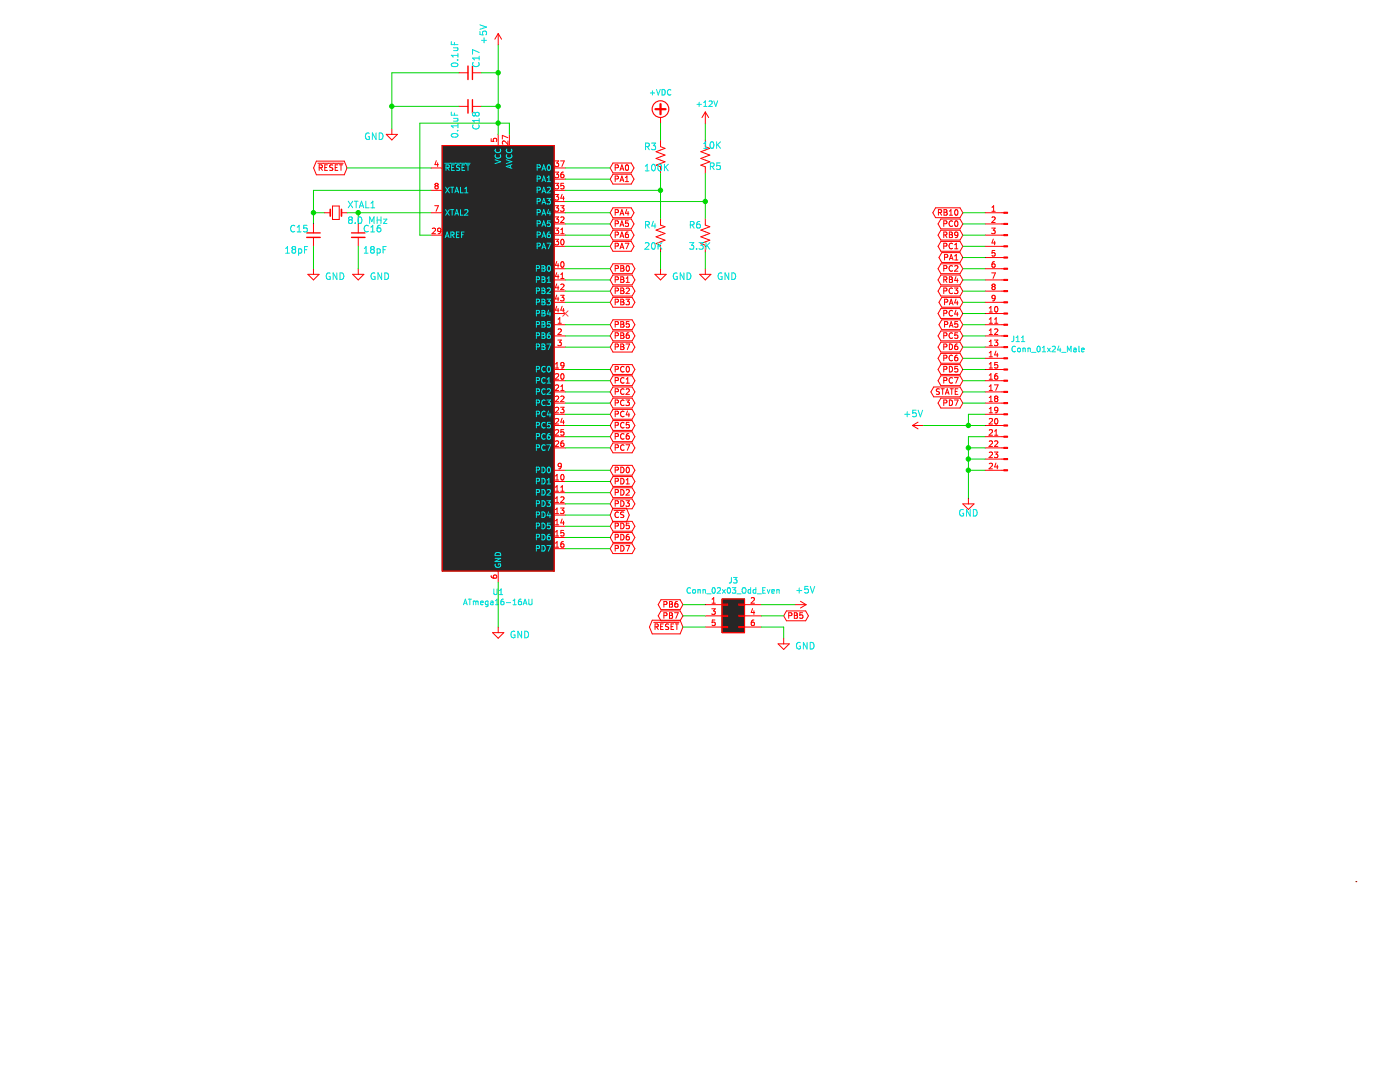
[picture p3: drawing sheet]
EESchema Schematic File Version 4
LIBS:mk312-cache
EELAYER 29 0
EELAYER END
$Descr User 12505 8268
encoding utf-8
Sheet 3 6
Title "MK312B MCU"
Date "2019-05-17"
Rev "1"
Comp ""
Comment1 ""
Comment2 ""
Comment3 ""
Comment4 ""
$EndDescr
Wire Wire Line
	3100 1900 3200 1900
Wire Wire Line
	3200 1900 3850 1900
Wire Wire Line
	3200 2000 3200 1900
Connection ~ 3200 1900
Wire Wire Line
	2800 1700 2800 1900
Wire Wire Line
	2800 1900 2900 1900
Wire Wire Line
	2800 2000 2800 1900
Connection ~ 2800 1900
$Comp
L power:GND #GND?
U 1 1
P 4450 5600
AR Path="/8DA2BB24" Ref="#GND?"  Part="1" 
AR Path="/5CB40F50/8DA2BB24" Ref="#GND029"  Part="1" 
F 0 "#GND029" H 4450 5600 50  0001 C CNN
F 1 "GND" H 4550 5500 59  0000 L BNN
F 2 "" H 4450 5600 50  0001 C CNN
F 3 "" H 4450 5600 50  0001 C CNN
	1    4450 5600
	1    0    0    -1  
$EndComp
$Comp
L Device:R_US R?
U 1 1
P 5900 1400
AR Path="/5E3BF956" Ref="R?"  Part="1" 
AR Path="/5CB40F50/5E3BF956" Ref="R3"  Part="1" 
F 0 "R3" H 5750 1459 59  0000 L BNN
F 1 "100K" H 5750 1270 59  0000 L BNN
F 2 "Resistor_SMD:R_0603_1608Metric" H 5900 1400 50  0001 C CNN
F 3 "https://www.mouser.com/datasheet/2/315/AOA0000C331-1141874.pdf" H 5900 1400 50  0001 C CNN
F 4 "Panasonic" H 5900 1400 50  0001 C CNN "Manufacturer_Name"
F 5 "ERJ-PA3F1003V" H 5900 1400 50  0001 C CNN "Manufacturer_Part_Number"
F 6 "667-ERJ-PA3F1003V" H 5900 1400 50  0001 C CNN "Mouser Part Number"
	1    5900 1400
	1    0    0    -1  
$EndComp
$Comp
L Device:R_US R?
U 1 1
P 5900 2100
AR Path="/0D06550A" Ref="R?"  Part="1" 
AR Path="/5CB40F50/0D06550A" Ref="R4"  Part="1" 
F 0 "R4" H 5750 2159 59  0000 L BNN
F 1 "20K" H 5750 1970 59  0000 L BNN
F 2 "Resistor_SMD:R_0603_1608Metric" H 5900 2100 50  0001 C CNN
F 3 "https://www.mouser.com/datasheet/2/315/AOA0000C331-1141874.pdf" H 5900 2100 50  0001 C CNN
F 4 "Panasonic" H 5900 2100 50  0001 C CNN "Manufacturer_Name"
F 5 "ERJ-PA3F2002V" H 5900 2100 50  0001 C CNN "Manufacturer_Part_Number"
F 6 "667-ERJ-PA3F2002V" H 5900 2100 50  0001 C CNN "Mouser Part Number"
	1    5900 2100
	1    0    0    -1  
$EndComp
$Comp
L Device:R_US R?
U 1 1
P 6300 2100
AR Path="/F7FD3D77" Ref="R?"  Part="1" 
AR Path="/5CB40F50/F7FD3D77" Ref="R6"  Part="1" 
F 0 "R6" H 6150 2159 59  0000 L BNN
F 1 "3.3K" H 6150 1970 59  0000 L BNN
F 2 "Resistor_SMD:R_0603_1608Metric" H 6300 2100 50  0001 C CNN
F 3 "https://www.mouser.com/datasheet/2/315/AOA0000C331-1141874.pdf" H 6300 2100 50  0001 C CNN
F 4 "Panasonic" H 6300 2100 50  0001 C CNN "Manufacturer_Name"
F 5 "ERJ-PA3F3301V" H 6300 2100 50  0001 C CNN "Manufacturer_Part_Number"
F 6 "667-ERJ-PA3F3301V" H 6300 2100 50  0001 C CNN "Mouser Part Number"
	1    6300 2100
	1    0    0    -1  
$EndComp
$Comp
L Device:R_US R?
U 1 1
P 6300 1400
AR Path="/40871C63" Ref="R?"  Part="1" 
AR Path="/5CB40F50/40871C63" Ref="R5"  Part="1" 
F 0 "R5" H 6150 1459 59  0000 L BNN
F 1 "10K" H 6150 1270 59  0000 L BNN
F 2 "Resistor_SMD:R_0603_1608Metric" H 6300 1400 50  0001 C CNN
F 3 "https://www.mouser.com/datasheet/2/315/AOA0000C331-1141874.pdf" H 6300 1400 50  0001 C CNN
F 4 "Panasonic" H 6300 1400 50  0001 C CNN "Manufacturer_Name"
F 5 "ERJ-PA3F1002V" H 6300 1400 50  0001 C CNN "Manufacturer_Part_Number"
F 6 "667-ERJ-PA3F1002V" H 6300 1400 50  0001 C CNN "Mouser Part Number"
	1    6300 1400
	-1   0    0    1   
$EndComp
$Comp
L power:GND #GND?
U 1 1
P 6300 2400
AR Path="/12C122FD" Ref="#GND?"  Part="1" 
AR Path="/5CB40F50/12C122FD" Ref="#GND031"  Part="1" 
F 0 "#GND031" H 6300 2400 50  0001 C CNN
F 1 "GND" H 6400 2300 59  0000 L BNN
F 2 "" H 6300 2400 50  0001 C CNN
F 3 "" H 6300 2400 50  0001 C CNN
	1    6300 2400
	1    0    0    -1  
$EndComp
$Comp
L Device:Crystal_Small XTAL?
U 1 1
P 3000 1900
AR Path="/71E014D0" Ref="XTAL?"  Part="1" 
AR Path="/5CB40F50/71E014D0" Ref="XTAL1"  Part="1" 
F 0 "XTAL1" H 3100 1940 59  0000 L BNN
F 1 "8.0 MHz" H 3100 1800 59  0000 L BNN
F 2 "Crystal:Crystal_SMD_HC49-SD" H 3000 1900 50  0001 C CNN
F 3 "https://www.mouser.com/datasheet/2/741/LFXTAL020423Reel-940439.pdf" H 3000 1900 50  0001 C CNN
F 4 "IQD" H 3000 1900 50  0001 C CNN "Manufacturer_Name"
F 5 "LFXTAL020423Reel" H 3000 1900 50  0001 C CNN "Manufacturer_Part_Number"
F 6 "449-LFXTAL020423REEL" H 3000 1900 50  0001 C CNN "Mouser Part Number"
	1    3000 1900
	1    0    0    -1  
$EndComp
$Comp
L Device:C_Small C?
U 1 1
P 2800 2100
AR Path="/367BE0C9" Ref="C?"  Part="1" 
AR Path="/5CB40F50/367BE0C9" Ref="C15"  Part="1" 
F 0 "C15" H 2840 2125 59  0000 L BNN
F 1 "18pF" H 2840 1935 59  0000 L BNN
F 2 "Capacitor_SMD:C_0402_1005Metric" H 2800 2100 50  0001 C CNN
F 3 "https://www.mouser.com/datasheet/2/281/GCM1555C1H180FA16-01-1064431.pdf" H 2800 2100 50  0001 C CNN
F 4 "Murata" H 2800 2100 50  0001 C CNN "Manufacturer_Name"
F 5 "GCM1555C1H180FA16J" H 2800 2100 50  0001 C CNN "Manufacturer_Part_Number"
F 6 "81-GCM1555C1H180FA6J" H 2800 2100 50  0001 C CNN "Mouser Part Number"
	1    2800 2100
	-1   0    0    -1  
$EndComp
$Comp
L Device:C_Small C?
U 1 1
P 3200 2100
AR Path="/ADC94B29" Ref="C?"  Part="1" 
AR Path="/5CB40F50/ADC94B29" Ref="C16"  Part="1" 
F 0 "C16" H 3240 2125 59  0000 L BNN
F 1 "18pF" H 3240 1935 59  0000 L BNN
F 2 "Capacitor_SMD:C_0402_1005Metric" H 3200 2100 50  0001 C CNN
F 3 "https://www.mouser.com/datasheet/2/281/GCM1555C1H180FA16-01-1064431.pdf" H 3200 2100 50  0001 C CNN
F 4 "Murata" H 3200 2100 50  0001 C CNN "Manufacturer_Name"
F 5 "GCM1555C1H180FA16J" H 3200 2100 50  0001 C CNN "Manufacturer_Part_Number"
F 6 "81-GCM1555C1H180FA6J" H 3200 2100 50  0001 C CNN "Mouser Part Number"
	1    3200 2100
	1    0    0    -1  
$EndComp
$Comp
L power:GND #GND?
U 1 1
P 3200 2400
AR Path="/A043859C" Ref="#GND?"  Part="1" 
AR Path="/5CB40F50/A043859C" Ref="#GND027"  Part="1" 
F 0 "#GND027" H 3200 2400 50  0001 C CNN
F 1 "GND" H 3300 2300 59  0000 L BNN
F 2 "" H 3200 2400 50  0001 C CNN
F 3 "" H 3200 2400 50  0001 C CNN
	1    3200 2400
	1    0    0    -1  
$EndComp
$Comp
L power:GND #GND?
U 1 1
P 2800 2400
AR Path="/3E396B75" Ref="#GND?"  Part="1" 
AR Path="/5CB40F50/3E396B75" Ref="#GND026"  Part="1" 
F 0 "#GND026" H 2800 2400 50  0001 C CNN
F 1 "GND" H 2900 2300 59  0000 L BNN
F 2 "" H 2800 2400 50  0001 C CNN
F 3 "" H 2800 2400 50  0001 C CNN
	1    2800 2400
	1    0    0    -1  
$EndComp
$Comp
L power:GND #GND?
U 1 1
P 5900 2400
AR Path="/B8924062" Ref="#GND?"  Part="1" 
AR Path="/5CB40F50/B8924062" Ref="#GND030"  Part="1" 
F 0 "#GND030" H 5900 2400 50  0001 C CNN
F 1 "GND" H 6000 2300 59  0000 L BNN
F 2 "" H 5900 2400 50  0001 C CNN
F 3 "" H 5900 2400 50  0001 C CNN
	1    5900 2400
	1    0    0    -1  
$EndComp
$Comp
L Device:C_Small C?
U 1 1
P 4200 950
AR Path="/9D5497DE" Ref="C?"  Part="1" 
AR Path="/5CB40F50/9D5497DE" Ref="C18"  Part="1" 
F 0 "C18" H 4240 975 59  0000 L BNN
F 1 "0.1uF" H 4240 785 59  0000 L BNN
F 2 "Capacitor_SMD:C_0402_1005Metric" H 4200 950 50  0001 C CNN
F 3 "https://www.mouser.com/datasheet/2/281/murata_03122018_GCM_Series-1310150.pdf" H 4200 950 50  0001 C CNN
F 4 "Murata" H 4200 950 50  0001 C CNN "Manufacturer_Name"
F 5 "GCM155R71C104JA55D" H 4200 950 50  0001 C CNN "Manufacturer_Part_Number"
F 6 "81-GCM155R71C104JA5D" H 4200 950 50  0001 C CNN "Mouser Part Number"
	1    4200 950 
	0    1    1    0   
$EndComp
$Comp
L power:+5V #P+?
U 1 1
P 4450 400
AR Path="/5E7F5AFC" Ref="#P+?"  Part="1" 
AR Path="/5CB40F50/5E7F5AFC" Ref="#P+06"  Part="1" 
F 0 "#P+06" H 4450 400 50  0001 C CNN
F 1 "+5V" V 4350 400 59  0000 L BNN
F 2 "" H 4450 400 50  0001 C CNN
F 3 "" H 4450 400 50  0001 C CNN
	1    4450 400 
	1    0    0    -1  
$EndComp
$Comp
L Device:C_Small C?
U 1 1
P 4200 650
AR Path="/46EAFDFE" Ref="C?"  Part="1" 
AR Path="/5CB40F50/46EAFDFE" Ref="C17"  Part="1" 
F 0 "C17" H 4240 675 59  0000 L BNN
F 1 "0.1uF" H 4240 485 59  0000 L BNN
F 2 "Capacitor_SMD:C_0402_1005Metric" H 4200 650 50  0001 C CNN
F 3 "https://www.mouser.com/datasheet/2/281/murata_03122018_GCM_Series-1310150.pdf" H 4200 650 50  0001 C CNN
F 4 "Murata" H 4200 650 50  0001 C CNN "Manufacturer_Name"
F 5 "GCM155R71C104JA55D" H 4200 650 50  0001 C CNN "Manufacturer_Part_Number"
F 6 "81-GCM155R71C104JA5D" H 4200 650 50  0001 C CNN "Mouser Part Number"
	1    4200 650 
	0    1    -1   0   
$EndComp
$Comp
L power:GND #GND?
U 1 1
P 3500 1150
AR Path="/22B7F523" Ref="#GND?"  Part="1" 
AR Path="/5CB40F50/22B7F523" Ref="#GND028"  Part="1" 
F 0 "#GND028" H 3500 1150 50  0001 C CNN
F 1 "GND" H 3250 1050 59  0000 L BNN
F 2 "" H 3500 1150 50  0001 C CNN
F 3 "" H 3500 1150 50  0001 C CNN
	1    3500 1150
	1    0    0    -1  
$EndComp
$Comp
L power:+5V #P+?
U 1 1
P 7100 5400
AR Path="/B49FF82F" Ref="#P+?"  Part="1" 
AR Path="/5CB40F50/B49FF82F" Ref="#P+09"  Part="1" 
F 0 "#P+09" H 7100 5400 50  0001 C CNN
F 1 "+5V" V 7000 5400 59  0000 L BNN
F 2 "" H 7100 5400 50  0001 C CNN
F 3 "" H 7100 5400 50  0001 C CNN
	1    7100 5400
	0    1    1    0   
$EndComp
$Comp
L power:GND #GND?
U 1 1
P 7000 5700
AR Path="/5829CEA3" Ref="#GND?"  Part="1" 
AR Path="/5CB40F50/5829CEA3" Ref="#GND032"  Part="1" 
F 0 "#GND032" H 7000 5700 50  0001 C CNN
F 1 "GND" H 7100 5600 59  0000 L BNN
F 2 "" H 7000 5700 50  0001 C CNN
F 3 "" H 7000 5700 50  0001 C CNN
	1    7000 5700
	1    0    0    -1  
$EndComp
$Comp
L MCU_Microchip_ATmega:ATmega16-16AU U1
U 1 1
P 4450 3200
F 0 "U1" H 4450 1114 50  0000 C CNN
F 1 "ATmega16-16AU" H 4450 1023 50  0000 C CNN
F 2 "Package_QFP:TQFP-44_10x10mm_P0.8mm" H 4450 3200 50  0001 C CIN
F 3 "http://ww1.microchip.com/downloads/en/DeviceDoc/doc2466.pdf" H 4450 3200 50  0001 C CNN
F 4 "Atmel" H 4450 3200 50  0001 C CNN "Manufacturer_Name"
F 5 "ATMEGA16-16AU" H 4450 3200 50  0001 C CNN "Manufacturer_Part_Number"
F 6 "556-ATMEGA16-16AU" H 4450 3200 50  0001 C CNN "Mouser Part Number"
	1    4450 3200
	1    0    0    -1  
$EndComp
Text GLabel 5450 1500 2    50   BiDi ~ 0
PA0
Text GLabel 5450 1600 2    50   BiDi ~ 0
PA1
Text GLabel 5450 1900 2    50   BiDi ~ 0
PA4
Text GLabel 5450 2000 2    50   BiDi ~ 0
PA5
Text GLabel 5450 2100 2    50   BiDi ~ 0
PA6
Text GLabel 5450 2200 2    50   BiDi ~ 0
PA7
Text GLabel 5450 2400 2    50   BiDi ~ 0
PB0
Text GLabel 5450 2500 2    50   BiDi ~ 0
PB1
Text GLabel 5450 2600 2    50   BiDi ~ 0
PB2
Text GLabel 5450 2700 2    50   BiDi ~ 0
PB3
Text GLabel 5450 2900 2    50   BiDi ~ 0
PB5
Text GLabel 5450 3000 2    50   BiDi ~ 0
PB6
Text GLabel 5450 3100 2    50   BiDi ~ 0
PB7
Text GLabel 5450 3300 2    50   BiDi ~ 0
PC0
Text GLabel 5450 3400 2    50   BiDi ~ 0
PC1
Text GLabel 5450 3500 2    50   BiDi ~ 0
PC2
Text GLabel 5450 3600 2    50   BiDi ~ 0
PC3
Text GLabel 5450 3700 2    50   BiDi ~ 0
PC4
Text GLabel 5450 3800 2    50   BiDi ~ 0
PC5
Text GLabel 5450 3900 2    50   BiDi ~ 0
PC6
Text GLabel 5450 4000 2    50   BiDi ~ 0
PC7
Text GLabel 5450 4200 2    50   3State ~ 0
PD0
Text GLabel 5450 4300 2    50   3State ~ 0
PD1
Text GLabel 5450 4400 2    50   BiDi ~ 0
PD2
Text GLabel 5450 4500 2    50   BiDi ~ 0
PD3
Text GLabel 5450 4600 2    50   BiDi ~ 0
~CS
Text GLabel 5450 4700 2    50   BiDi ~ 0
PD5
Text GLabel 5450 4800 2    50   BiDi ~ 0
PD6
Text GLabel 5450 4900 2    50   BiDi ~ 0
PD7
Wire Wire Line
	5050 1500 5450 1500
Wire Wire Line
	5050 1600 5450 1600
Wire Wire Line
	5050 1900 5450 1900
Wire Wire Line
	5050 2000 5450 2000
Wire Wire Line
	5050 2100 5450 2100
Wire Wire Line
	5450 2200 5050 2200
Wire Wire Line
	5050 2400 5450 2400
Wire Wire Line
	5450 2500 5050 2500
Wire Wire Line
	5050 2600 5450 2600
Wire Wire Line
	5450 2700 5050 2700
Wire Wire Line
	5450 2900 5050 2900
Wire Wire Line
	5050 3000 5450 3000
Wire Wire Line
	5050 3100 5450 3100
Wire Wire Line
	5050 3300 5450 3300
Wire Wire Line
	5450 3400 5050 3400
Wire Wire Line
	5050 3500 5450 3500
Wire Wire Line
	5450 3600 5050 3600
Wire Wire Line
	5050 3700 5450 3700
Wire Wire Line
	5450 3800 5050 3800
Wire Wire Line
	5050 3900 5450 3900
Wire Wire Line
	5450 4000 5050 4000
Wire Wire Line
	5050 4200 5450 4200
Wire Wire Line
	5450 4300 5050 4300
Wire Wire Line
	5050 4400 5450 4400
Wire Wire Line
	5450 4500 5050 4500
Wire Wire Line
	5050 4600 5450 4600
Wire Wire Line
	5450 4700 5050 4700
Wire Wire Line
	5050 4800 5450 4800
Wire Wire Line
	5450 4900 5050 4900
Text GLabel 3100 1500 0    50   BiDi ~ 0
~RESET
$Comp
L Connector_Generic:Conn_02x03_Odd_Even J3
U 1 1
P 6500 5500
F 0 "J3" H 6550 5817 50  0000 C CNN
F 1 "Conn_02x03_Odd_Even" H 6550 5726 50  0000 C CNN
F 2 "Connector_PinHeader_2.54mm:PinHeader_2x03_P2.54mm_Vertical" H 6500 5500 50  0001 C CNN
F 3 "https://www.mouser.com/datasheet/2/418/NG_CD_103328_P5-1229876.pdf" H 6500 5500 50  0001 C CNN
F 4 "TE Connectivity / AMP" H 6500 5500 50  0001 C CNN "Manufacturer_Name"
F 5 "4-103328-2" H 6500 5500 50  0001 C CNN "Manufacturer_Part_Number"
F 6 "571-4-103328-2" H 6500 5500 50  0001 C CNN "Mouser Part Number"
	1    6500 5500
	1    0    0    -1  
$EndComp
Text GLabel 6100 5400 0    50   BiDi ~ 0
PB6
Text GLabel 6100 5500 0    50   BiDi ~ 0
PB7
Text GLabel 6100 5600 0    50   BiDi ~ 0
~RESET
Text GLabel 7000 5500 2    50   BiDi ~ 0
PB5
Wire Wire Line
	6800 5500 7000 5500
Wire Wire Line
	6800 5600 7000 5600
Wire Wire Line
	6300 5400 6100 5400
Wire Wire Line
	6100 5500 6300 5500
Wire Wire Line
	6300 5600 6100 5600
Wire Wire Line
	3850 1700 2800 1700
Wire Wire Line
	5050 1700 5900 1700
Wire Wire Line
	5050 1800 6300 1800
Connection ~ 6300 1800
Connection ~ 5900 1700
Wire Wire Line
	4300 650  4450 650 
Connection ~ 4450 650 
Wire Wire Line
	3100 1500 3850 1500
Wire Wire Line
	4450 1100 3750 1100
Wire Wire Line
	3750 1100 3750 2100
Wire Wire Line
	3750 2100 3850 2100
Connection ~ 4450 1100
Wire Wire Line
	4450 1100 4450 1200
Wire Wire Line
	4450 1100 4550 1100
Wire Wire Line
	4550 1100 4550 1200
Wire Wire Line
	4450 650  4450 950 
Wire Wire Line
	4300 950  4450 950 
Connection ~ 4450 950 
Wire Wire Line
	4450 950  4450 1100
Wire Wire Line
	3500 650  3500 950 
Connection ~ 3500 950 
$Comp
L Connector:Conn_01x24_Male J11
U 1 1
P 9000 3000
F 0 "J11" H 8973 2973 50  0000 R CNN
F 1 "Conn_01x24_Male" H 8973 2882 50  0000 R CNN
F 2 "mk312-smd-footprints:HFW24S-2STE1LF" H 9000 3000 50  0001 C CNN
F 3 "https://www.mouser.com/datasheet/2/18/hfw_s-2ste1lf-1365432.pdf" H 9000 3000 50  0001 C CNN
F 4 "Amphenol FCI" H 9000 3000 50  0001 C CNN "Manufacturer_Name"
F 5 "HFW24S-2STE1LF" H 9000 3000 50  0001 C CNN "Manufacturer_Part_Number"
F 6 "649-HFW24S-2STE1LF" H 9000 3000 50  0001 C CNN "Mouser Part Number"
	1    9000 3000
	-1   0    0    -1  
$EndComp
Text GLabel 8600 1900 0    50   BiDi ~ 0
RB10
Text GLabel 8600 2000 0    50   BiDi ~ 0
PC0
Text GLabel 8600 2100 0    50   BiDi ~ 0
RB9
Text GLabel 8600 2200 0    50   BiDi ~ 0
PC1
Text GLabel 8600 2300 0    50   BiDi ~ 0
PA1
Text GLabel 8600 2400 0    50   BiDi ~ 0
PC2
Text GLabel 8600 2500 0    50   BiDi ~ 0
RB4
Text GLabel 8600 2600 0    50   BiDi ~ 0
PC3
Text GLabel 8600 2700 0    50   BiDi ~ 0
PA4
Text GLabel 8600 2800 0    50   BiDi ~ 0
PC4
Text GLabel 8600 2900 0    50   BiDi ~ 0
PA5
Text GLabel 8600 3000 0    50   BiDi ~ 0
PC5
Text GLabel 8600 3100 0    50   BiDi ~ 0
PD6
Text GLabel 8600 3200 0    50   BiDi ~ 0
PC6
Text GLabel 8600 3300 0    50   BiDi ~ 0
PD5
Text GLabel 8600 3400 0    50   BiDi ~ 0
PC7
Text GLabel 8600 3500 0    50   BiDi ~ 0
STATE
Text GLabel 8600 3600 0    50   BiDi ~ 0
PD7
Wire Wire Line
	8600 1900 8800 1900
Wire Wire Line
	8600 2000 8800 2000
Wire Wire Line
	8600 2100 8800 2100
Wire Wire Line
	8600 2200 8800 2200
Wire Wire Line
	8600 2300 8800 2300
Wire Wire Line
	8600 2400 8800 2400
Wire Wire Line
	8600 2500 8800 2500
Wire Wire Line
	8600 2600 8800 2600
Wire Wire Line
	8600 2700 8800 2700
Wire Wire Line
	8600 2800 8800 2800
Wire Wire Line
	8600 2900 8800 2900
Wire Wire Line
	8600 3000 8800 3000
Wire Wire Line
	8600 3100 8800 3100
Wire Wire Line
	8600 3200 8800 3200
Wire Wire Line
	8600 3300 8800 3300
Wire Wire Line
	8600 3400 8800 3400
Wire Wire Line
	8600 3500 8800 3500
Wire Wire Line
	8600 3600 8800 3600
Wire Wire Line
	8800 3700 8650 3700
Wire Wire Line
	8650 3700 8650 3800
Wire Wire Line
	8650 3800 8800 3800
Wire Wire Line
	8800 3900 8650 3900
Wire Wire Line
	8650 3900 8650 4000
Wire Wire Line
	8650 4200 8800 4200
Wire Wire Line
	8800 4100 8650 4100
Connection ~ 8650 4100
Wire Wire Line
	8650 4100 8650 4200
Wire Wire Line
	8800 4000 8650 4000
Connection ~ 8650 4000
Wire Wire Line
	8650 4000 8650 4100
$Comp
L power:+5V #P+0101
U 1 1
P 8250 3800
F 0 "#P+0101" H 8250 3800 50  0001 C CNN
F 1 "+5V" V 8350 3800 59  0000 L CNN
F 2 "" H 8250 3800 50  0001 C CNN
F 3 "" H 8250 3800 50  0001 C CNN
	1    8250 3800
	0    -1   -1   0   
$EndComp
$Comp
L power:GND #SUPPLY0101
U 1 1
P 8650 4450
F 0 "#SUPPLY0101" H 8650 4450 50  0001 C CNN
F 1 "GND" H 8650 4320 59  0000 C CNN
F 2 "" H 8650 4450 50  0001 C CNN
F 3 "" H 8650 4450 50  0001 C CNN
	1    8650 4450
	1    0    0    -1  
$EndComp
Connection ~ 8650 3800
Connection ~ 8650 4200
Wire Wire Line
	8250 3800 8650 3800
Wire Wire Line
	6800 5400 7100 5400
Wire Wire Line
	3500 950  3500 1150
Wire Wire Line
	4450 5200 4450 5600
Wire Wire Line
	7000 5600 7000 5700
Wire Wire Line
	8650 4200 8650 4450
Wire Wire Line
	3200 2200 3200 2400
Wire Wire Line
	2800 2200 2800 2400
Wire Wire Line
	3500 650  4100 650 
Wire Wire Line
	3500 950  4100 950 
Wire Wire Line
	6300 1550 6300 1800
Wire Wire Line
	5900 1550 5900 1700
Wire Wire Line
	6300 2250 6300 2400
Wire Wire Line
	5900 2250 5900 2400
Wire Wire Line
	5900 1700 5900 1950
Wire Wire Line
	6300 1800 6300 1950
NoConn ~ 5050 2800
$Comp
L power:+VDC #PWR0117
U 1 1
P 5900 1100
F 0 "#PWR0117" H 5900 1000 50  0001 C CNN
F 1 "+VDC" H 5900 1375 50  0000 C CNN
F 2 "" H 5900 1100 50  0001 C CNN
F 3 "" H 5900 1100 50  0001 C CNN
	1    5900 1100
	1    0    0    -1  
$EndComp
Wire Wire Line
	6300 1100 6300 1250
Wire Wire Line
	5900 1100 5900 1250
Wire Wire Line
	4450 400  4450 650 
$Comp
L power:+12V #PWR0118
U 1 1
P 6300 1100
F 0 "#PWR0118" H 6300 950 50  0001 C CNN
F 1 "+12V" H 6315 1273 50  0000 C CNN
F 2 "" H 6300 1100 50  0001 C CNN
F 3 "" H 6300 1100 50  0001 C CNN
	1    6300 1100
	1    0    0    -1  
$EndComp
$EndSCHEMATC
